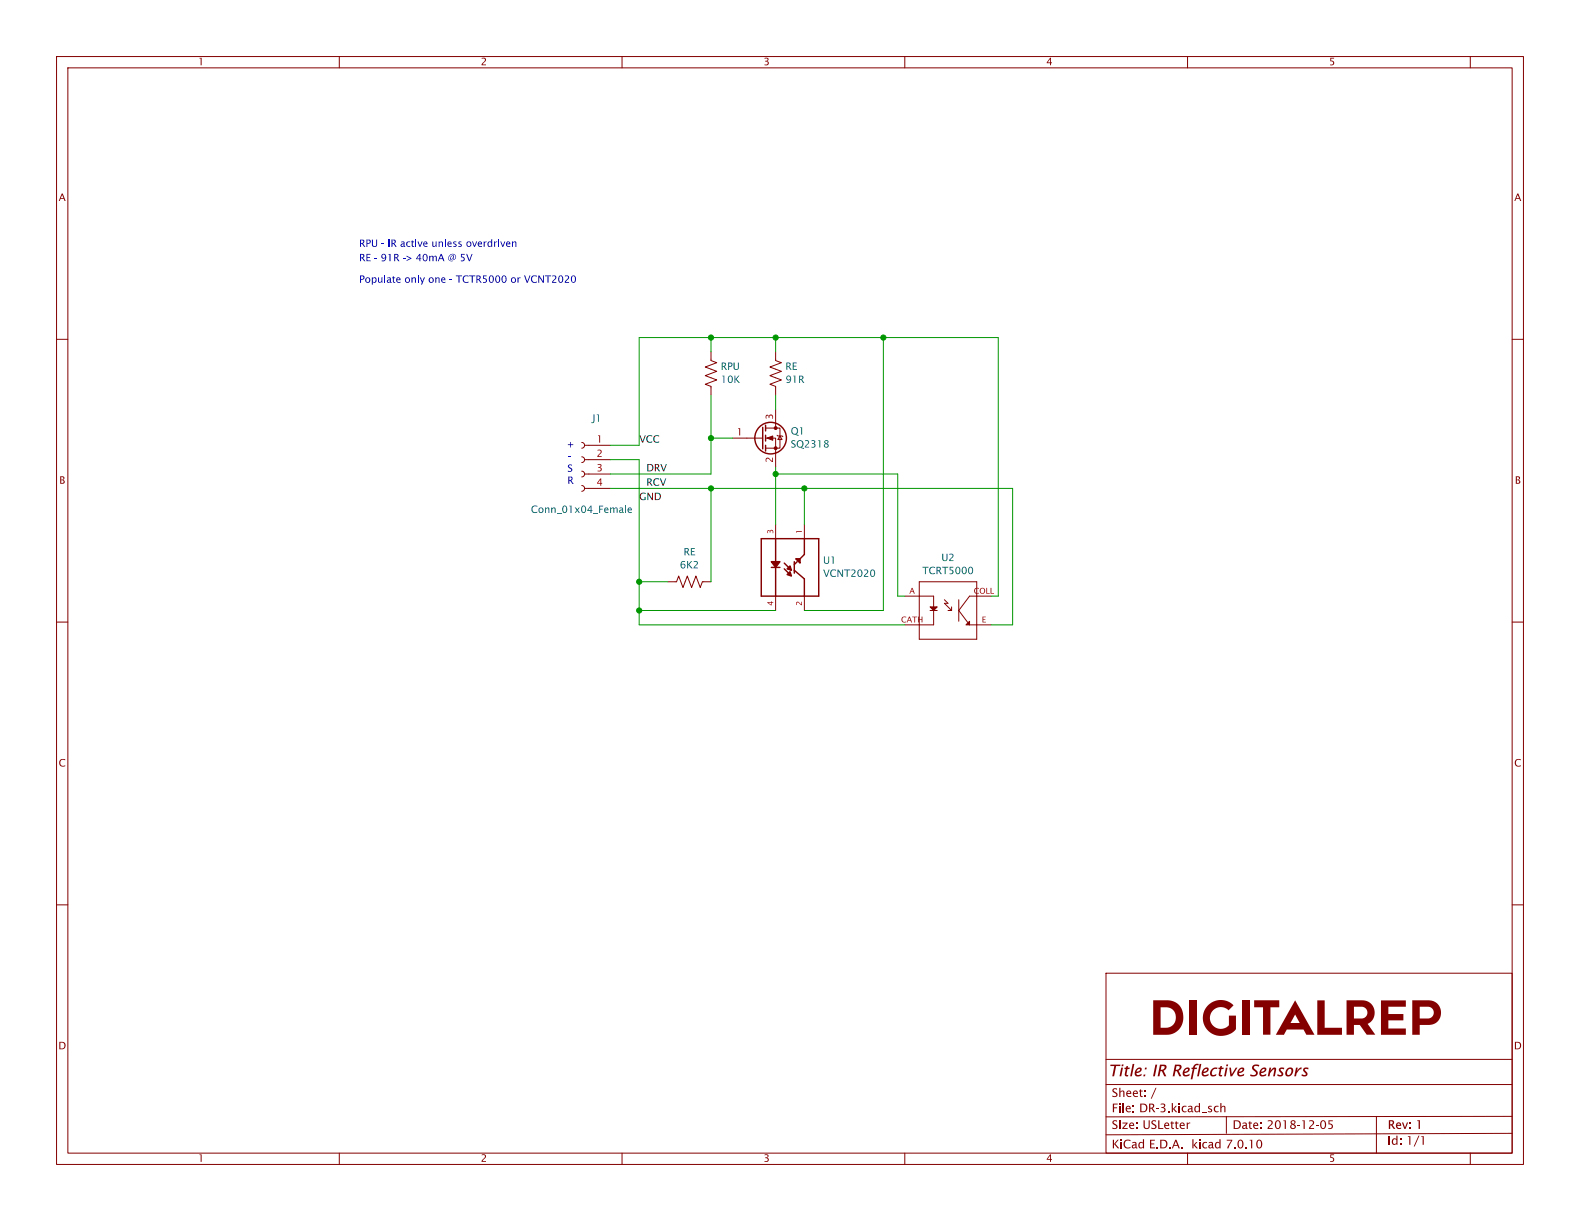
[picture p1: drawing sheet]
<svg xmlns="http://www.w3.org/2000/svg" width="279mm" height="216mm" viewBox="0 0 279 216" stroke-linecap="round" stroke-linejoin="round" font-family="sans-serif">
<g fill="none" stroke="#840000" stroke-width=".18">
<path d="M10 10h259.4v195.9h-259.4zM12 12h255.4v191.9h-255.4zM60 10v2M110 10v2M160 10v2M210 10v2M260 10v2M10 60h2M267.4 60h2M10 110h2M267.4 110h2M10 160h2"/>
<path d="M267.4 160h2M195.6 172.1h71.8v31.8h-71.8zM60 203.9v2M110 203.9v2M160 203.9v2M210 203.9v2M260 203.9v2"/>
</g>
<path d="M234.9 198.1h.8v.2h-.6v.4l.4 .1 .2 .2v.4l-.3 .2h-.5v-.1l.5-.1 .1-.2-.1-.3-.5-.1z" fill="#840000"/>
<path d="M267.4 200.4l-71.8 .3" fill="none" stroke="#840000" stroke-width=".18"/>
<path d="M222.4 201.6l.4-.1 .4 .4v.8l-.4 .4-.5-.2-.2-.6h.3l.1 .6h.3l.2-.4-.1-.6-.1-.2h-.2l-.2 .6h-.3z" fill="#840000"/>
<path d="M195.6 191.8h71.7M267.4 197.4l-71.8 .1" fill="none" stroke="#840000" stroke-width=".18"/>
<g fill="#840000">
<path d="M211.2 188.3l.3-.2h.5l-.1 .3h-.3l-.3 .2v.2h.4l-.1 .2h-.4l-.3 1.8h-.3l.3-1.8h-.2v-.2h.3z"/>
<path d="M198.5 195h.2v1.7h-.2z"/>
<path d="M207.2 195h.2v1.1l.5-.6h.2l-.4 .6 .5 .6h-.3l-.5-.6v.6h-.2z"/>
<path d="M211.4 195.6l.3-.1 .3 .2v-.7h.2v1.7h-.2v-.2l-.3 .2-.4-.1-.1-.5h.2l.2 .4 .4-.2v-.5l-.2-.1-.3 .1-.1 .3h-.2z"/>
<path d="M215.8 195h.2v.7l.3-.2 .4 .2v1h-.2v-.9l-.1-.1-.4 .2v.8h-.2z"/>
</g>
<g fill="none" stroke="#840000" stroke-width=".18">
<path d="M102.9 78.2l.3 .2 .2 .4-.2 .3-.3 .1M103.4 78.7h4.5M102.9 85.9l.3 .1 .2 .4-.2 .3-.3 .2M102.9 83.3l.3 .2 .2 .3-.2 .4-.3 .1M102.9 80.8l.3 .1 .2 .4-.2 .4-.3 .1M103.4 86.4h4.5M103.4 83.8h4.5M103.4 81.3h4.5M118.1 102.9h1.5l.4-1 .8 2 .7-2 .8 2 .8-2 .7 2 .4-1h1.5M160 105.4h5.1v5.1h-5.1M162.6 102.9h10.1v10.1h-10.1zM164.5 108h1.2"/>
<path d="M167 106l.6 .7h-.6l1.3 1.3M167.6 108h.7M168.3 107.3v.7M169.5 106v3.9M175.3 105.4h-3.9l-1.9 2.6 1.9 2.5h3.9M195.6 187.3h71.8M216.9 197.4v3M243.4 197.4v6.5"/>
</g>
<g fill="#840000" stroke="#840000" stroke-width=".18">
<path d="M164.5 107.3h1.2l-.6 .7z"/>
<path d="M171.4 109.9v.6h-.6z"/>
</g>
<path d="M111.1 89.8l.3-.1 .3 .2v.3h-.6l.2 .3h.4v.2h-.4l-.2-.2-.1-.4h.6l-.2-.2-.4 .2z" fill="#006464"/>
<path d="M125.7 62.2v1.6l1 .3-2 .8 2 .8-2 .7 2 .8-2 .7 1 .4v1.6M129.5 77.5h5.4M135.4 77.5h1.8v5.1M135.4 75.7h2.5v3.5h-2.5M137.2 62.2v1.6l1 .3-2.1 .8 2.1 .8-2.1 .7 2.1 .8-2.1 .7 1.1 .4v1.6M137.2 72.4v3.3M137.4 77l.1 .1h.8l.1 .1M137.9 77.1l.4 .6h-.8zM137.2 92.7v2.6M142.2 92.7v2.6M137.2 105.4v2.6M142.2 105.4v2.6" fill="none" stroke="#840000" stroke-width=".18"/>
<g fill="none" stroke="#840000" stroke-width=".25">
<path d="M134.9 75.6v3.8M135.4 75.2v1M135.4 77v1M135.4 78.7v1.1M134.6 95.3h10.2v10.1h-10.2zM137.2 95.3v4M138.7 99.6l.7 .7M140.5 99.3v2M141 99.3l-.5 .5M142.2 95.3v2.7l-.7 .8M136.4 100.3h1.5M137.2 100.3v5.1"/>
<path d="M138.7 100.6l.7 .7M140.5 100.8l1.7 1.6v3"/>
<circle cx="136.3" cy="77.5" r="2.79"/>
</g>
<g fill="#840000" stroke="#840000" stroke-width=".18">
<path d="M135.6 77.5l1.1-.4v.8z"/>
<circle cx="137.2" cy="79.2" r=".25"/>
<circle cx="137.2" cy="75.7" r=".25"/>
</g>
<g fill="#840000" stroke="#840000" stroke-width=".25">
<path d="M140.7 98.8h.8v.8z"/>
<path d="M139.2 100.6l.5-.5 .3 .7z"/>
<path d="M136.4 99.3h1.5l-.7 1z"/>
<path d="M139.2 101.6l.5-.5 .3 .8z"/>
</g>
<path d="M90.5 42.7h.2v.2l.3-.2 .3 .1v.9h-.2v-.8l-.1-.1-.3 .2v.7h-.2z" fill="#0000c2"/>
<g fill="none" stroke="#009600" stroke-width=".18">
<path d="M125.7 59.7v2.5M137.2 59.7v2.5M156.2 59.7v48.3h-14M107.9 78.7h5.1v-19h63.5v45.7h-1.2M125.7 69.9v13.9h-17.8M125.7 77.5h3.8M137.2 69.9v2.5M107.9 81.3h5.1v29.2h47M107.9 86.4h71.2v24.1h-3.8M125.7 86.4v16.5M137.2 83.8h21.5v21.6h1.3M137.2 82.6v10.1"/>
<path d="M142.2 86.4v6.3M113 102.9h5.1M113 108h24.2"/>
</g>
<g fill="#009600" stroke="#009600" stroke-width=".18">
<circle cx="156.2" cy="59.7" r=".46"/>
<circle cx="142.2" cy="86.4" r=".46"/>
<circle cx="137.2" cy="83.8" r=".46"/>
<circle cx="125.7" cy="86.4" r=".46"/>
<circle cx="113" cy="108" r=".46"/>
<circle cx="113" cy="102.9" r=".46"/>
<circle cx="125.7" cy="59.7" r=".46"/>
<circle cx="137.2" cy="59.7" r=".46"/>
<circle cx="125.7" cy="77.5" r=".46"/>
</g>
<text font-size="8.8" fill="#840000" x="203.2" y="186">DIGITALREP</text>
<text font-size="2.8" fill="#840000" x="196" y="191.1">Title: IR Reflective Sensors</text>
<g font-size="2.1" fill="#840000">
<text x="196.6" y="197.3">File: DR-3.kicad_sch</text>
<text x="196.6" y="194.6">Sheet: /</text>
<text x="196.6" y="203.7">KiCad E.D.A. kicad 7.0.10</text>
<text x="196.6" y="200.2">Size: USLetter</text>
<text x="218" y="200.2">Date: 2018-12-05</text>
<text x="245.4" y="200.2">Rev: 1</text>
<text x="245.4" y="203">Id: 1/1</text>
</g>
<g font-size="1.8" fill="#840000">
<text x="35" y="12.1">1</text>
<text x="85" y="12.1">2</text>
<text x="135" y="12.1">3</text>
<text x="185" y="12.1">4</text>
<text x="235" y="12.1">5</text>
<text x="10.4" y="36.1">A</text>
<text x="267.8" y="36.1">A</text>
<text x="10.5" y="86.1">B</text>
<text x="267.9" y="86.1">B</text>
<text x="10.4" y="136.1">C</text>
<text x="267.8" y="136.1">C</text>
<text x="10.3" y="186.1">D</text>
<text x="267.7" y="186.1">D</text>
<text x="35" y="206">1</text>
<text x="85" y="206">2</text>
<text x="135" y="206">3</text>
<text x="185" y="206">4</text>
<text x="235" y="206">5</text>
</g>
<g font-size="1.8" fill="#0000c2">
<text x="63.5" y="43.9">RPU- IR active unless overdriven</text>
<text x="63.5" y="46.4">RE- 91R -&gt; 40mA @5V</text>
<text x="63.5" y="50.2">Populate only one - TCTR5000 or VCNT2020</text>
<text x="100.3" y="79.4">+</text>
<text x="100.3" y="81.5">-</text>
<text x="100.3" y="83.6">S</text>
<text x="100.3" y="85.8">R</text>
</g>
<g font-size="1.8" fill="#006464">
<text x="127.5" y="65.9">RPU</text>
<text x="138.9" y="65.9">RE</text>
<text x="127.5" y="68.2">10K</text>
<text x="138.9" y="68.2">91R</text>
<text x="104.7" y="75.1">J1</text>
<text x="139.8" y="77.4">Q1</text>
<text x="139.8" y="79.7">SQ2318</text>
<text x="93.9" y="91.2">Conn_01x04_Female</text>
<text x="120.2" y="101">6K2</text>
<text x="120.9" y="98.7">RE</text>
<text x="145.5" y="100.2">U1</text>
<text x="166.5" y="99.7">U2</text>
<text x="145.5" y="102.5">VCNT2020</text>
<text x="163.1" y="102">TCRT5000</text>
</g>
<g font-size="1.8" fill="#a90000">
<text x="130.2" y="77.2">1</text>
<text x="136.9" y="74.2" transform="rotate(-90 136.9 74.2)">3</text>
<text x="105.5" y="78.5">1</text>
<text x="105.5" y="81">2</text>
<text x="105.5" y="83.6">3</text>
<text x="136.9" y="81.8" transform="rotate(-90 136.9 81.8)">2</text>
<text x="105.5" y="86.1">4</text>
</g>
<g font-size="1.8" fill="#0f0f0f">
<text x="113" y="78.5">VCC</text>
<text x="114.3" y="83.6">DRV</text>
<text x="113" y="88.6">GND</text>
<text x="114.3" y="86.1">RCV</text>
</g>
<g font-size="1.4" fill="#a90000">
<text x="136.9" y="94.4" transform="rotate(-90 136.9 94.4)">3</text>
<text x="142" y="94.4" transform="rotate(-90 142 94.4)">1</text>
<text x="136.9" y="107.1" transform="rotate(-90 136.9 107.1)">4</text>
<text x="142" y="107.1" transform="rotate(-90 142 107.1)">2</text>
<text x="160.8" y="105.2">A</text>
<text x="172.2" y="105.2">COLL</text>
<text x="159.3" y="110.2">CATH</text>
<text x="173.6" y="110.2">E</text>
</g>
</svg>
